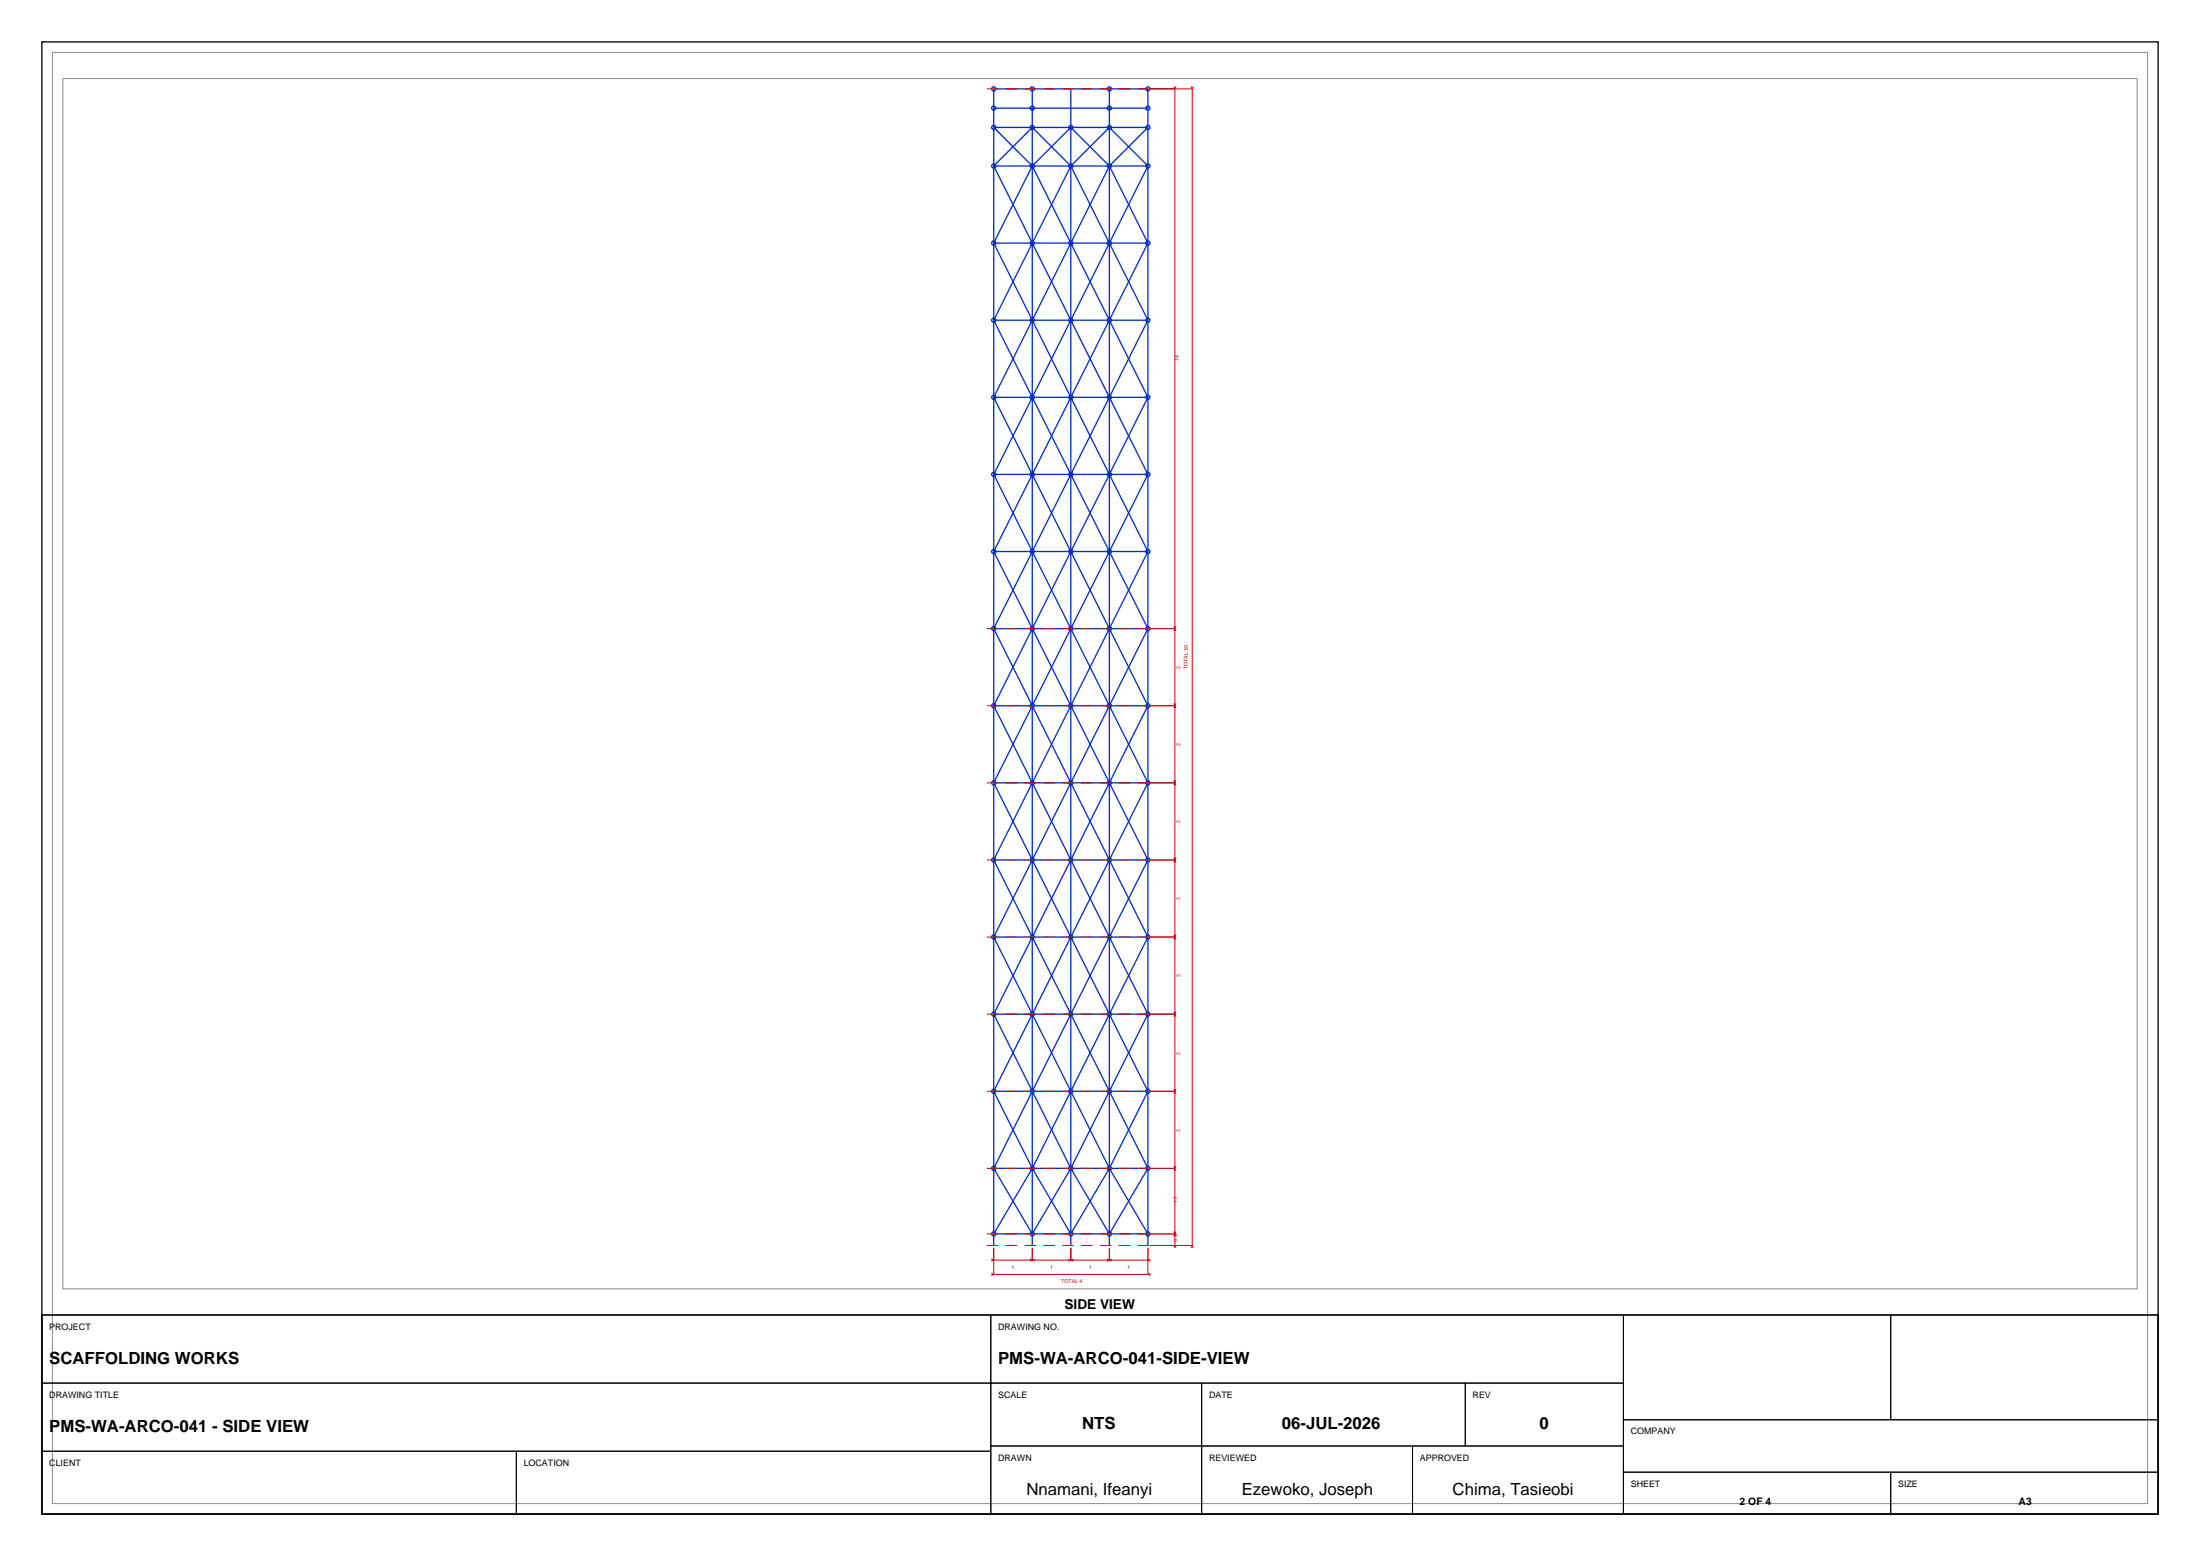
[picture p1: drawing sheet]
<svg xmlns="http://www.w3.org/2000/svg" width="420mm" height="297mm" viewBox="0 0 420 297" stroke-linecap="round" stroke-linejoin="round" font-family="sans-serif">
<path d="M8 8h404v281h-404zM8 251h404v38h-404z" fill="none" stroke="#000" stroke-width=".25"/>
<path d="M10 10h400v277h-400zM12 15h396v231h-396z" fill="none" stroke="#8c8c8c" stroke-width=".19"/>
<g fill="none" stroke="#002ebf" stroke-width=".25">
<path d="M197.1 17v220.7M204.4 17v220.7M211.8 17v220.7M189.7 31.7l29.4 58.9M189.7 31.7h29.4M189.7 31.7l7.4-7.4 7.3 7.4M189.7 20.6h29.4M197.1 31.7l22 44.1M197.1 31.7l-7.4 14.7M197.1 31.7l-7.4-7.4h29.4l-7.3 7.4M197.1 31.7l7.3-7.4 7.4 7.4M204.4 31.7l14.7 29.4"/>
<path d="M204.4 31.7l-14.7 29.4M204.4 31.7l7.4-7.4 7.3 7.4M211.8 31.7l-22.1 44.1M211.8 31.7l7.3 14.7M219.1 31.7l-29.4 58.9M189.7 46.4l29.4 58.9M189.7 46.4h29.4M219.1 46.4l-29.4 58.9M189.7 75.8l29.4 58.9M189.7 75.8h29.4M189.7 61.1l14.7 29.5M189.7 61.1h29.4"/>
<path d="M219.1 75.8l-29.4 58.9M219.1 61.1l-14.7 29.5M189.7 90.6l29.4 58.8M189.7 90.6h29.4M204.4 90.6l14.7 29.4M204.4 90.6l-14.7 29.4M219.1 90.6l-29.4 58.8M189.7 120l29.4 58.9M189.7 120h29.4M189.7 105.3l14.7 29.4M189.7 105.3h29.4M219.1 120l-29.4 58.9"/>
<path d="M219.1 105.3l-14.7 29.4M189.7 134.7l29.4 58.9M189.7 134.7h29.4M204.4 134.7l14.7 29.4M204.4 134.7l-14.7 29.4M219.1 134.7l-29.4 58.9M189.7 149.4l14.7 29.5M189.7 149.4h29.4M219.1 149.4l-14.7 29.5M189.7 178.9l22.1 44.1M189.7 164.1l29.4 58.9M189.7 178.9h29.4"/>
<path d="M189.7 164.1h29.4M204.4 178.9l14.7 29.4M204.4 178.9l-14.7 29.4M219.1 164.1l-29.4 58.9M219.1 178.9l-22 44.1M189.7 193.6l14.7 29.4M189.7 193.6h29.4M219.1 193.6l-14.7 29.4M189.7 208.3h29.4M189.7 208.3l7.4 14.7M219.1 208.3l-7.3 14.7M189.7 237.7v-220.7h29.4v220.7"/>
<path d="M189.7 223h29.4M189.7 223l7.4 12.5 7.3-12.5M197.1 223l-7.4 12.5h29.4l-7.3-12.5M197.1 223l7.3 12.5 7.4-12.5M204.4 223l7.4 12.5 7.3-12.5"/>
<circle cx="189.7" cy="17" r=".4"/>
<circle cx="197.1" cy="17" r=".4"/>
<circle cx="211.8" cy="17" r=".4"/>
<circle cx="219.1" cy="17" r=".4"/>
<circle cx="189.7" cy="24.3" r=".4"/>
<circle cx="189.7" cy="20.6" r=".4"/>
<circle cx="189.7" cy="31.7" r=".4"/>
<circle cx="197.1" cy="24.3" r=".4"/>
<circle cx="197.1" cy="20.6" r=".4"/>
<circle cx="197.1" cy="31.7" r=".4"/>
<circle cx="204.4" cy="24.3" r=".4"/>
<circle cx="204.4" cy="31.7" r=".4"/>
<circle cx="211.8" cy="20.6" r=".4"/>
<circle cx="211.8" cy="24.3" r=".4"/>
<circle cx="211.8" cy="31.7" r=".4"/>
<circle cx="219.1" cy="24.3" r=".4"/>
<circle cx="219.1" cy="20.6" r=".4"/>
<circle cx="219.1" cy="31.7" r=".4"/>
<circle cx="189.7" cy="46.4" r=".4"/>
<circle cx="197.1" cy="46.4" r=".4"/>
<circle cx="204.4" cy="46.4" r=".4"/>
<circle cx="211.8" cy="46.4" r=".4"/>
<circle cx="219.1" cy="46.4" r=".4"/>
<circle cx="189.7" cy="61.1" r=".4"/>
<circle cx="189.7" cy="75.8" r=".4"/>
<circle cx="197.1" cy="61.1" r=".4"/>
<circle cx="197.1" cy="75.8" r=".4"/>
<circle cx="204.4" cy="61.1" r=".4"/>
<circle cx="204.4" cy="75.8" r=".4"/>
<circle cx="211.8" cy="61.1" r=".4"/>
<circle cx="211.8" cy="75.8" r=".4"/>
<circle cx="219.1" cy="61.1" r=".4"/>
<circle cx="219.1" cy="75.8" r=".4"/>
<circle cx="189.7" cy="90.6" r=".4"/>
<circle cx="197.1" cy="90.6" r=".4"/>
<circle cx="204.4" cy="90.6" r=".4"/>
<circle cx="211.8" cy="90.6" r=".4"/>
<circle cx="219.1" cy="90.6" r=".4"/>
<circle cx="189.7" cy="120" r=".4"/>
<circle cx="189.7" cy="105.3" r=".4"/>
<circle cx="197.1" cy="120" r=".4"/>
<circle cx="197.1" cy="105.3" r=".4"/>
<circle cx="204.4" cy="120" r=".4"/>
<circle cx="204.4" cy="105.3" r=".4"/>
<circle cx="211.8" cy="120" r=".4"/>
<circle cx="211.8" cy="105.3" r=".4"/>
<circle cx="219.1" cy="120" r=".4"/>
<circle cx="219.1" cy="105.3" r=".4"/>
<circle cx="189.7" cy="134.7" r=".4"/>
<circle cx="197.1" cy="134.7" r=".4"/>
<circle cx="204.4" cy="134.7" r=".4"/>
<circle cx="211.8" cy="134.7" r=".4"/>
<circle cx="219.1" cy="134.7" r=".4"/>
<circle cx="189.7" cy="149.4" r=".4"/>
<circle cx="197.1" cy="149.4" r=".4"/>
<circle cx="204.4" cy="149.4" r=".4"/>
<circle cx="211.8" cy="149.4" r=".4"/>
<circle cx="219.1" cy="149.4" r=".4"/>
<circle cx="189.7" cy="164.1" r=".4"/>
<circle cx="189.7" cy="178.9" r=".4"/>
<circle cx="197.1" cy="164.1" r=".4"/>
<circle cx="197.1" cy="178.9" r=".4"/>
<circle cx="204.4" cy="164.1" r=".4"/>
<circle cx="204.4" cy="178.9" r=".4"/>
<circle cx="211.8" cy="164.1" r=".4"/>
<circle cx="211.8" cy="178.9" r=".4"/>
<circle cx="219.1" cy="164.1" r=".4"/>
<circle cx="219.1" cy="178.9" r=".4"/>
<circle cx="189.7" cy="193.6" r=".4"/>
<circle cx="197.1" cy="193.6" r=".4"/>
<circle cx="204.4" cy="193.6" r=".4"/>
<circle cx="211.8" cy="193.6" r=".4"/>
<circle cx="219.1" cy="193.6" r=".4"/>
<circle cx="189.7" cy="208.3" r=".4"/>
<circle cx="197.1" cy="208.3" r=".4"/>
<circle cx="204.4" cy="208.3" r=".4"/>
<circle cx="211.8" cy="208.3" r=".4"/>
<circle cx="219.1" cy="208.3" r=".4"/>
<circle cx="189.7" cy="223" r=".4"/>
<circle cx="189.7" cy="235.5" r=".4"/>
<circle cx="197.1" cy="223" r=".4"/>
<circle cx="197.1" cy="235.5" r=".4"/>
<circle cx="204.4" cy="223" r=".4"/>
<circle cx="204.4" cy="235.5" r=".4"/>
<circle cx="211.8" cy="223" r=".4"/>
<circle cx="211.8" cy="235.5" r=".4"/>
<circle cx="219.1" cy="223" r=".4"/>
<circle cx="219.1" cy="235.5" r=".4"/>
</g>
<path d="M188.4 17h32.1M188.4 120h32.1M188.4 134.7h32.1M188.4 149.4h32.1M188.4 178.9h32.1M188.4 164.1h32.1M188.4 193.6h32.1M188.4 208.3h32.1M188.4 237.7h32.1M188.4 235.5h32.1M188.4 223h32.1" fill="none" stroke="#c00" stroke-width=".19" stroke-dasharray="2.2 1.4" stroke-linecap="butt"/>
<g fill="none" stroke="#c00" stroke-width=".19">
<path d="M219.6 17h8M224.1 16.5l.2 .5M224.3 17v220.7M224.5 16.5l-.2 .5M227.4 16.5l.2 .5M227.6 17v220.7M227.8 16.5l-.2 .5M219.6 120h4.7M224.1 119.5l.4 1M224.5 119.5l-.4 1M219.6 134.7h4.7M224.1 134.2l.4 1"/>
<path d="M224.5 134.2l-.4 1M219.6 149.4h4.7M224.1 149l.4 .9M224.5 149l-.4 .9M219.6 178.9h4.7M219.6 164.1h4.7M224.1 178.4l.4 .9M224.1 163.7l.4 .9M224.5 178.4l-.4 .9M224.5 163.7l-.4 .9M219.6 193.6h4.7M224.1 193.1l.4 .9"/>
<path d="M224.5 193.1l-.4 .9M219.6 208.3h4.7M224.1 207.8l.4 1M224.5 207.8l-.4 1M189.7 238.2v5M197.1 238.2v2.3M204.4 238.2v2.3M211.8 238.2v2.3M219.1 238.2v5M219.6 237.7h8M219.6 235.5h4.7M219.6 223h4.7"/>
<path d="M224.1 235.1l.4 .9M224.1 222.5l.4 1M224.3 237.7l-.2 .5M224.3 237.7l.2 .5M224.5 235.1l-.4 .9M224.5 222.5l-.4 1M227.6 237.7l-.2 .5M227.6 237.7l.2 .5M189.2 240.3l.5 .2M189.2 243l.5 .2M189.7 240.5h29.4M189.7 240.5l-.5 .2"/>
<path d="M189.7 243.2h29.4M189.7 243.2l-.5 .3M196.6 240.3l.9 .4M197.5 240.3l-.9 .4M204 240.3l.9 .4M204.9 240.3l-.9 .4M211.3 240.3l1 .4M212.3 240.3l-1 .4M219.1 240.5l.5 .2M219.1 243.2l.5 .3M219.6 240.3l-.5 .2M219.6 243l-.5 .2"/>
</g>
<g fill="none" stroke="#000" stroke-width=".19">
<path d="M8 251h181.2v13h-181.2zM189.2 251h120.7v13h-120.7zM309.9 251h51.1v20h-51.1zM361 251h51v20h-51zM8 264h181.2v13h-181.2zM8 277h90.6v12h-90.6zM98.6 277h90.6v12h-90.6zM189.2 264h40.2v12h-40.2zM189.2 276h40.2v13h-40.2zM229.4 264h50.3v12h-50.3zM229.4 276h40.3v13h-40.3zM269.7 276h40.2v13h-40.2z"/>
<path d="M279.7 264h30.2v12h-30.2zM309.9 271h102.1v10h-102.1zM309.9 281h51.1v8h-51.1zM361 281h51v8h-51z"/>
</g>
<g font-size="3.2">
<text x="9.4" y="260.3">SCAFFOLDING WORKS</text>
<text x="190.6" y="260.3">PMS-WA-ARCO-041-SIDE-VIEW</text>
<text x="9.4" y="273.3">PMS-WA-ARCO-041 - SIDE VIEW</text>
<text x="206.6" y="272.8">NTS</text>
<text x="244.7" y="272.8">06-JUL-2026</text>
<text x="293.9" y="272.8">0</text>
<text x="196" y="285.4">Nnamani, Ifeanyi</text>
<text x="237.1" y="285.4">Ezewoko, Joseph</text>
<text x="277.3" y="285.4">Chima, Tasieobi</text>
</g>
<text font-size="2.6" x="203.2" y="249.8">SIDE VIEW</text>
<g font-size="2">
<text x="332.1" y="287.2">2 OF 4</text>
<text x="385.4" y="287.2">A3</text>
</g>
<g font-size="1.7">
<text x="9.4" y="253.8">PROJECT</text>
<text x="190.6" y="253.8">DRAWING NO.</text>
<text x="9.4" y="266.8">DRAWING TITLE</text>
<text x="190.6" y="266.8">SCALE</text>
<text x="230.8" y="266.8">DATE</text>
<text x="281.1" y="266.8">REV</text>
<text x="311.3" y="273.8">COMPANY</text>
<text x="9.4" y="279.8">CLIENT</text>
<text x="100" y="279.8">LOCATION</text>
<text x="190.6" y="278.8">DRAWN</text>
<text x="230.8" y="278.8">REVIEWED</text>
<text x="271.1" y="278.8">APPROVED</text>
<text x="311.3" y="283.8">SHEET</text>
<text x="362.4" y="283.8">SIZE</text>
</g>
<g font-size="1" fill="#c00">
<text x="225" y="68.8" transform="rotate(-90 225 68.8)">14</text>
<text x="225.3" y="127.7" transform="rotate(-90 225.3 127.7)">2</text>
<text x="226.8" y="127.7" transform="rotate(-90 226.8 127.7)">TOTAL 30</text>
<text x="225.3" y="142.4" transform="rotate(-90 225.3 142.4)">2</text>
<text x="225.3" y="157.1" transform="rotate(-90 225.3 157.1)">2</text>
<text x="225.3" y="171.9" transform="rotate(-90 225.3 171.9)">2</text>
<text x="225.3" y="186.6" transform="rotate(-90 225.3 186.6)">2</text>
<text x="225.3" y="201.3" transform="rotate(-90 225.3 201.3)">2</text>
<text x="225.3" y="216" transform="rotate(-90 225.3 216)">2</text>
<text x="224.8" y="229.6" transform="rotate(-90 224.8 229.6)">1.7</text>
<text x="224.8" y="237" transform="rotate(-90 224.8 237)">0.3</text>
<text x="193.1" y="242.1">1</text>
<text x="200.5" y="242.1">1</text>
<text x="202.6" y="244.8">TOTAL 4</text>
<text x="207.8" y="242.1">1</text>
<text x="215.2" y="242.1">1</text>
</g>
</svg>
